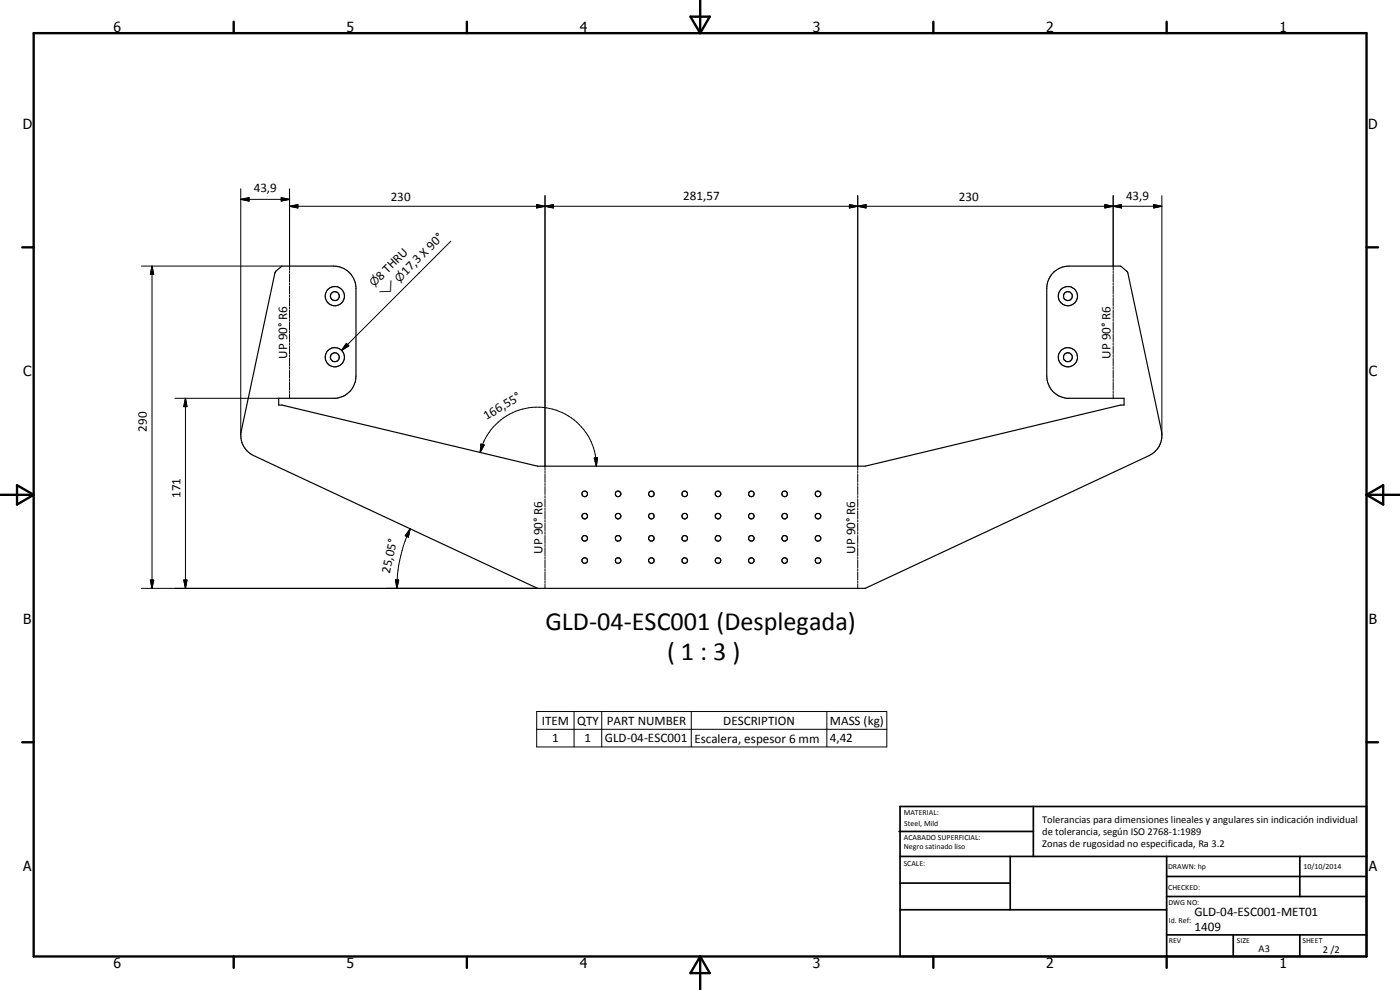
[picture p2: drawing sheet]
<svg xmlns="http://www.w3.org/2000/svg" width="420mm" height="297mm" viewBox="0 0 420 297" stroke-linecap="round" stroke-linejoin="round" font-family="sans-serif">
<g fill="none" stroke="#000" stroke-width=".35">
<path d="M82.8 81.3l1.8-1.5h15.5a6.7 6.7 0 0 1 6.7 6.7v26.4a6.7 6.7 0 0 1-6 6.6h-17.2v2h1l76.7 18.4h98.4l76.6-18.4h1v-2h-17.1a6.7 6.7 0 0 1-6.1-6.6v-26.4a6.7 6.7 0 0 1 6.7-6.7h15.5l2.1 1.9 10.2 47.6a6.7 6.7 0 0 1-3.7 7.4l-85.2 39.8h-98.4l-85.2-39.8a6.6 6.6 0 0 1-3.7-7.4l10.1-47.4z"/>
<circle cx="100.5" cy="88.8" r="2.89"/>
<circle cx="100.5" cy="88.9" r="1.32"/>
<circle cx="320.5" cy="88.8" r="1.34"/>
<circle cx="320.5" cy="88.8" r="2.89"/>
<circle cx="100.5" cy="107.2" r="1.34"/>
<circle cx="100.5" cy="107.2" r="2.88"/>
<circle cx="320.5" cy="107.2" r="2.89"/>
<circle cx="320.5" cy="107.2" r="1.34"/>
<circle cx="175.5" cy="148.2" r=".84"/>
<circle cx="175.5" cy="154.9" r=".84"/>
<circle cx="185.5" cy="148.2" r=".82"/>
<circle cx="185.5" cy="154.8" r=".83"/>
<circle cx="195.5" cy="148.2" r=".84"/>
<circle cx="195.5" cy="154.9" r=".84"/>
<circle cx="205.5" cy="148.2" r=".84"/>
<circle cx="205.5" cy="154.9" r=".85"/>
<circle cx="215.5" cy="148.2" r=".83"/>
<circle cx="215.5" cy="154.8" r=".84"/>
<circle cx="225.5" cy="148.2" r=".84"/>
<circle cx="225.5" cy="154.8" r=".84"/>
<circle cx="235.5" cy="154.9" r=".83"/>
<circle cx="235.5" cy="148.2" r=".83"/>
<circle cx="245.5" cy="148.2" r=".82"/>
<circle cx="245.5" cy="154.9" r=".83"/>
<circle cx="175.5" cy="161.5" r=".84"/>
<circle cx="175.5" cy="168.2" r=".84"/>
<circle cx="185.5" cy="168.2" r=".82"/>
<circle cx="185.5" cy="161.5" r=".82"/>
<circle cx="195.5" cy="161.5" r=".84"/>
<circle cx="195.5" cy="168.2" r=".83"/>
<circle cx="205.5" cy="168.2" r=".84"/>
<circle cx="205.5" cy="161.5" r=".84"/>
<circle cx="215.5" cy="161.5" r=".83"/>
<circle cx="215.5" cy="168.2" r=".85"/>
<circle cx="225.5" cy="168.2" r=".84"/>
<circle cx="225.5" cy="161.5" r=".84"/>
<circle cx="235.5" cy="168.2" r=".84"/>
<circle cx="235.5" cy="161.5" r=".83"/>
<circle cx="245.5" cy="168.2" r=".85"/>
<circle cx="245.5" cy="161.5" r=".82"/>
</g>
<g fill="none" stroke="#000" stroke-width=".3">
<path d="M72.3 59.8l2.4-.5v1zM72.3 59.8h14.6M72.3 56.6v74M84.4 59.3l2.5 .5-2.5 .5zM86.9 56.6v24.5M163.6 58.7v82.4M257.4 58.7v82.4M334.1 58.7v22.4M348.7 58.7v71.9M42.4 79.8h42.2M45.6 79.8l.5 2.5h-1zM45.6 79.8v96.7"/>
<path d="M86.9 61.9l2.5-.5v1zM86.9 61.9h261.8M135.3 72.4l-32.8 32.8M161.1 61.4l2.5 .5-2.5 .5zM161.1 61.4v1l5-1v1zM163.6 61.9l2.5-.5v1zM254.9 61.4l2.5 .5-2.5 .5zM254.9 61.4l5 1v-1l-5 1zM257.4 61.9l2.5-.5v1zM331.6 61.4l2.5 .5-2.5 .5zM331.6 61.4l5 1v-1l-5 1zM334.1 61.9l2.5-.5v1z"/>
<path d="M346.2 61.4l2.5 .5-2.5 .5zM86.9 81.4v.6M86.9 82.3v2.4M86.9 85v.6M86.9 85.9v2.4M86.9 88.6v.6M86.9 89.5v2.4M86.9 92.2v.6M86.9 93.1v2.4M86.9 95.8v.6M86.9 96.7v2.4M86.9 99.4v.6"/>
<path d="M334.1 81.4v.6M334.1 82.3v2.4M334.1 85v.6M334.1 85.9v2.4M334.1 88.6v.6M334.1 89.5v2.4M334.1 92.2v.6M334.1 93.1v2.4M334.1 95.8v.6M334.1 96.7v2.4M334.1 99.4v.6M52.5 119.5h31.1"/>
<path d="M55.7 119.5l.4 2.5h-1zM55.7 119.5v57M86.9 100.3v2.4M86.9 103v.6M86.9 103.9v2.4M86.9 106.6v.6M86.9 107.5v2.4M86.9 110.2v.6M86.9 111.1v2.4M86.9 113.8v.6M86.9 114.7v2.4M86.9 117.4v.6"/>
<path d="M86.9 118.3v1.2M104 103l.7 .8-2.2 1.4zM334.1 100.3v2.4M334.1 103v.6M334.1 103.9v2.4M334.1 106.6v.6M334.1 107.5v2.4M334.1 110.2v.6M334.1 111.1v2.4M334.1 113.8v.6M334.1 114.7v2.4M334.1 117.4v.6"/>
<path d="M334.1 118.3v1.2M144.1 135.8a17.7 17.7 0 0 1 19.3-13.5 17.7 17.7 0 0 1 15.6 17.6M144.3 133.2l1 .3-1.2 2.3zM178.3 137.4l1-.1-.3 2.6zM123.1 158.7l-.6 2.5-.9-.5zM123.1 158.7a41.9 41.9 0 0 0-4 17.8M163.6 141.4v.6M163.6 142.3v2.4M163.6 145v.7M163.6 146v2.4M163.6 148.7v.6M163.6 149.6v2.5"/>
<path d="M163.6 152.4v.6M163.6 153.3v2.4M163.6 156v.6M163.6 157v2.4M163.6 159.7v.6M257.4 141.4v.6M257.4 142.3v2.4M257.4 145v.7M257.4 146v2.4M257.4 148.7v.6M257.4 149.6v2.5M257.4 152.4v.6"/>
<path d="M257.4 153.3v2.4M257.4 156v.6M257.4 157v2.4M257.4 159.7v.6M42.4 176.5h118.9M45.1 174h1l-.5 2.5zM55.1 174h1l-.4 2.5zM118.7 174h1l-.6 2.5zM163.6 160.7v2.4M163.6 163.4v.6M163.6 164.3v2.5M163.6 167v.6"/>
<path d="M163.6 167.9v2.5M163.6 170.7v.6M163.6 171.6v2.5M163.6 174.4v.6M163.6 175.3v1.2M257.4 160.7v2.4M257.4 163.4v.6M257.4 164.3v2.5M257.4 167v.6M257.4 167.9v2.5M257.4 170.7v.6M257.4 171.6v2.5"/>
<path d="M257.4 174.4v.6M257.4 175.3v1.2M161.1 213.5h105v10.6h-105zM161.1 218.8h105M172.3 213.5v10.6M180.6 213.5v10.6M207.5 213.5v10.6M248.1 213.5v10.6"/>
</g>
<g fill="none" stroke="#000" stroke-width=".71">
<path d="M10.1 9.9h400v277.1h-400zM70.1 6.5v3.4M140.1 6.5v3.4M207.2 5h5.8l-2.9 4.9zM210.1 0v9.9M280.1 6.5v3.4M350.1 6.5v3.4M6.7 74.2h3.4M410.1 74.2h3.5M.1 148.5h10M5.1 145.6l5 2.9-5 2.9zM410.1 148.5h10"/>
<path d="M410.1 148.5l5-2.9v5.8zM6.7 222.7h3.4M410.1 222.7h3.5M70.1 287v3.4M140.1 287v3.4M210.1 287v10M210.1 287l2.9 5h-5.8zM280.1 287v3.4M350.1 287v3.4"/>
</g>
<g fill="none" stroke="#000" stroke-width=".51">
<path d="M269.8 249.5h40.3M270.1 242h140v45h-140zM270.1 257h140M303.2 257v16M310.1 242v15M350.1 257v30M390.1 257v12M270.1 265h33.1M270.1 273h80M350.1 269h60M350.1 263h60M350.1 280.5h60"/>
<path d="M370.1 280.5v6.5M390.1 280.5v6.5"/>
</g>
<g fill="#000">
<path d="M72.3 59.8l2.4-.5v1zM84.4 59.3l2.5 .5-2.5 .5zM86.9 61.9l2.5-.5v1zM161.1 61.4l2.5 .5-2.5 .5zM163.6 61.9l2.5-.5v1zM254.9 61.4l2.5 .5-2.5 .5zM257.4 61.9l2.5-.5v1zM331.6 61.4l2.5 .5-2.5 .5zM334.1 61.9l2.5-.5v1zM346.2 61.4l2.5 .5-2.5 .5zM45.6 79.8l.5 2.5h-1zM104 103l.7 .8-2.2 1.4z"/>
<path d="M55.7 119.5l.4 2.5h-1zM144.3 133.2l1 .3-1.2 2.3zM178.3 137.4l1-.1-.3 2.6zM45.1 174h1l-.5 2.5zM55.1 174h1l-.4 2.5zM118.7 174h1l-.6 2.5zM123.1 158.7l-.6 2.5-.9-.5z"/>
</g>
<g font-size="7.9">
<text x="163.7" y="189">GLD-04-ESC001 (Desplegada)</text>
<text x="200.2" y="198">( 1 : 3 )</text>
</g>
<g font-size="4.2">
<text x="34" y="9.6">6</text>
<text x="104" y="9.6">5</text>
<text x="174" y="9.6">4</text>
<text x="244" y="9.6">3</text>
<text x="314" y="9.6">2</text>
<text x="384" y="9.6">1</text>
<text x="6.8" y="38.7">D</text>
<text x="410.6" y="38.7">D</text>
<text x="7" y="112.9">C</text>
<text x="410.8" y="112.9">C</text>
<text x="7" y="187.1">B</text>
<text x="410.8" y="187.1">B</text>
<text x="7" y="261.4">A</text>
<text x="410.8" y="261.4">A</text>
<text x="34" y="290.4">6</text>
<text x="104" y="290.4">5</text>
<text x="174" y="290.4">4</text>
<text x="244" y="290.4">3</text>
<text x="314" y="290.4">2</text>
<text x="384" y="290.4">1</text>
</g>
<g font-size="3.9">
<text x="76.1" y="57.7">43,9</text>
<text x="205.1" y="59.9">281,57</text>
<text x="337.9" y="59.9">43,9</text>
<text x="117.3" y="60.4">230</text>
<text x="287.8" y="60.4">230</text>
<text x="121.9" y="82.8" transform="rotate(-45 121.9 82.8)">17,3 X 90°</text>
<text x="114.3" y="84.2" transform="rotate(-45 114.3 84.2)">8 THRU</text>
<text x="86.1" y="107.6" transform="rotate(-90 86.1 107.6)">UP 90° R6</text>
<text x="333.3" y="107.6" transform="rotate(-90 333.3 107.6)">UP 90° R6</text>
<text x="146" y="126" transform="rotate(-30 146 126)">166,55°</text>
<text x="44.1" y="129.5" transform="rotate(-90 44.1 129.5)">290</text>
<text x="54.1" y="149.4" transform="rotate(-90 54.1 149.4)">171</text>
<text x="162.8" y="166.1" transform="rotate(-90 162.8 166.1)">UP 90° R6</text>
<text x="256.6" y="166.1" transform="rotate(-90 256.6 166.1)">UP 90° R6</text>
<text x="117" y="172.1" transform="rotate(-78 117 172.1)">25,05°</text>
<text x="162.6" y="217.4">ITEM</text>
<text x="173.2" y="217.4">QTY</text>
<text x="182.1" y="217.4">PART NUMBER</text>
<text x="217.1" y="217.4">DESCRIPTION</text>
<text x="249" y="217.5">MASS (kg)</text>
<text x="165.7" y="222.7">1</text>
<text x="175.5" y="222.7">1</text>
<text x="181.5" y="222.7">GLD-04-ESC001</text>
<text x="208.4" y="222.8">Escalera, espesor 6 mm</text>
<text x="249" y="222.7">4,42</text>
<text x="358.5" y="275">GLD-04-ESC001-MET01</text>
<text x="358.5" y="279.4">1409</text>
</g>
<g font-size="3.3">
<text x="112.3" y="86.2" transform="rotate(-45 112.3 86.2)">n</text>
<text x="115.4" y="89.3" transform="rotate(-45 115.4 89.3)">w</text>
<text x="119.9" y="84.8" transform="rotate(-45 119.9 84.8)">n</text>
</g>
<g font-size="3.1">
<text x="312.7" y="246.8">Tolerancias para dimensiones lineales y angulares sin indicación individual</text>
<text x="312.7" y="250.4">de tolerancia, según ISO 2768-1:1989</text>
<text x="312.7" y="254">Zonas de rugosidad no especificada, Ra 3.2</text>
<text x="377.7" y="285.6">A3</text>
<text x="397" y="285.9">2 /2</text>
</g>
<g font-size="2.4">
<text x="271.2" y="244.4">MATERIAL:</text>
<text x="271.3" y="252">ACABADO SUPERFICIAL:</text>
<text x="271.4" y="247.9">Steel, Mild</text>
<text x="271.3" y="254.6">Negro satinado liso</text>
<text x="271.2" y="259.7">SCALE:</text>
<text x="350.6" y="260.8">DRAWN: hp</text>
<text x="391.2" y="260.6">10/10/2014</text>
<text x="350.6" y="267">CHECKED:</text>
<text x="350.6" y="271.4">DWG NO:</text>
<text x="350.8" y="276.9">Id. Ref:</text>
<text x="350.8" y="282.8">REV</text>
<text x="371.2" y="282.9">SIZE</text>
<text x="390.9" y="282.9">SHEET</text>
</g>
</svg>
